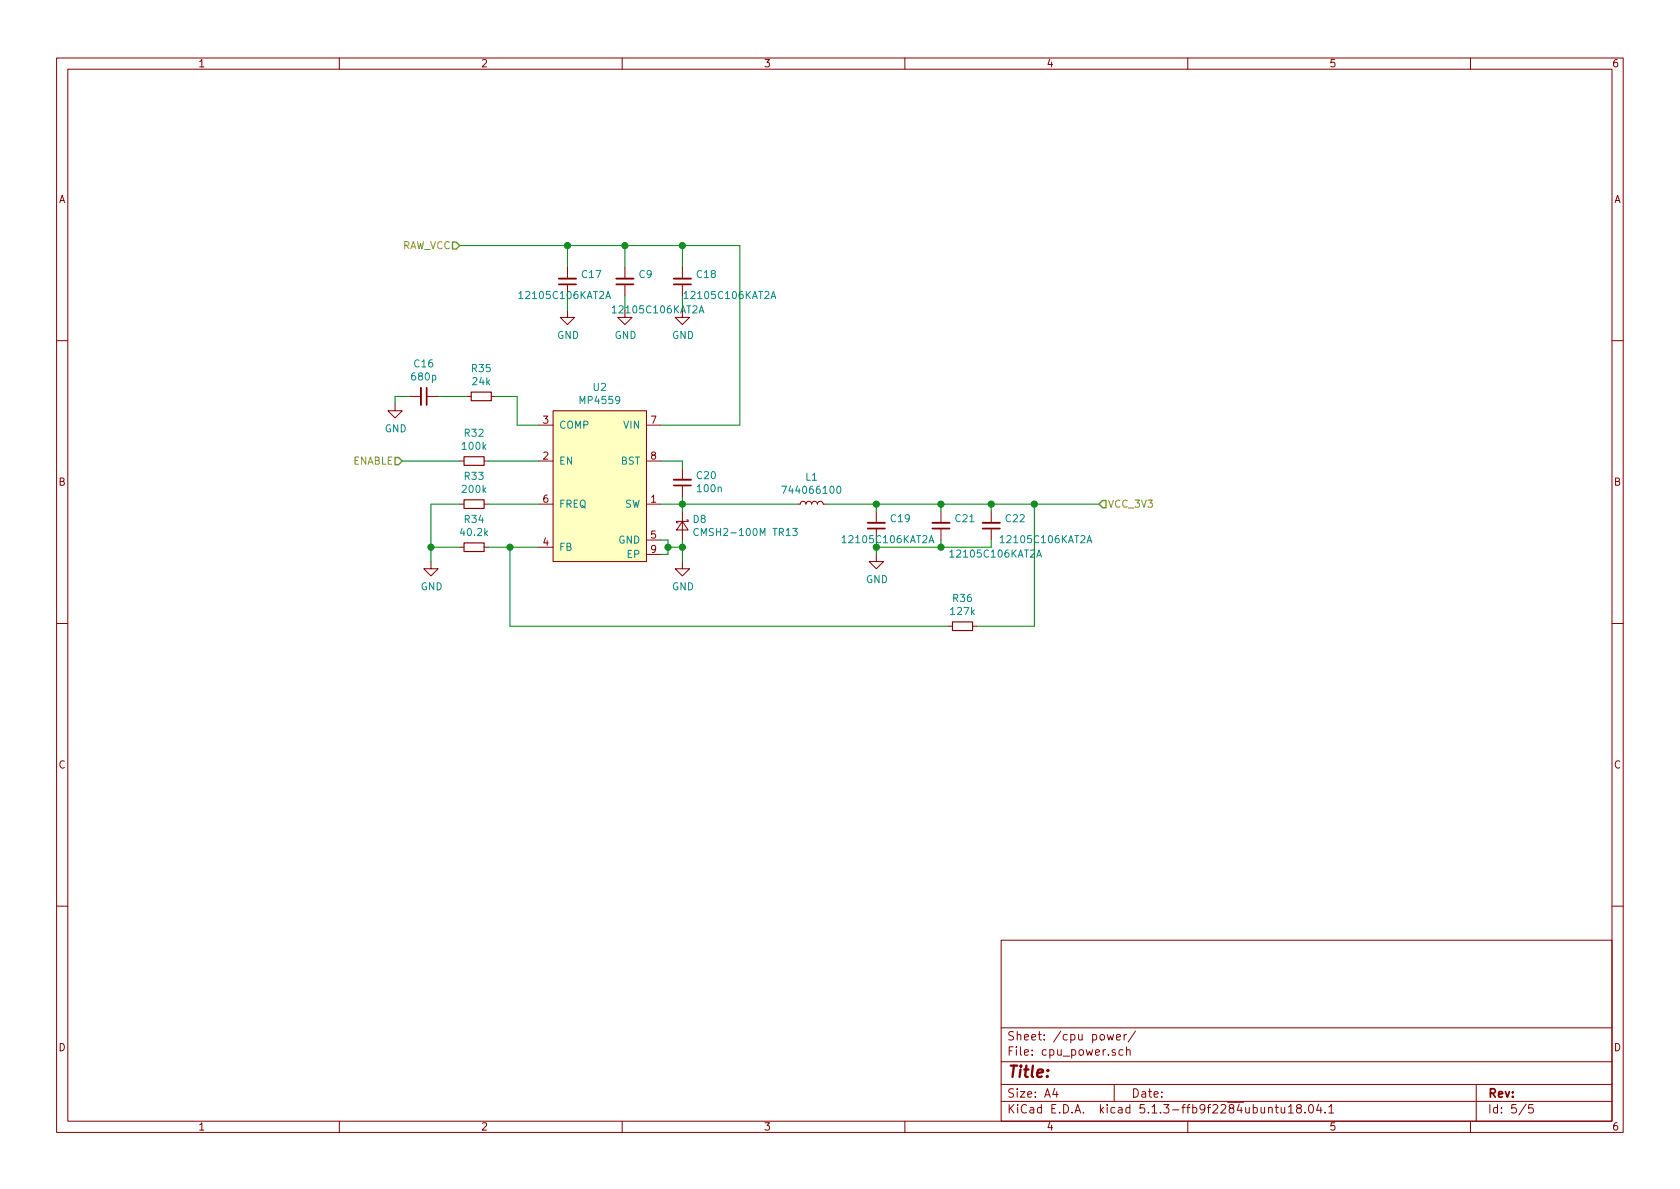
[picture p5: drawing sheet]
EESchema Schematic File Version 4
LIBS:bq76920-cache
EELAYER 26 0
EELAYER END
$Descr A4 11693 8268
encoding utf-8
Sheet 5 5
Title ""
Date ""
Rev ""
Comp ""
Comment1 ""
Comment2 ""
Comment3 ""
Comment4 ""
$EndDescr
$Comp
L bq76920-rescue:MP4559-bq769xx U2
U 1 1
P 3850 2950
F 0 "U2" H 4175 3215 50  0000 C CNN
F 1 "MP4559" H 4175 3124 50  0000 C CNN
F 2 "Package_SO:SOIC-8-1EP_3.9x4.9mm_P1.27mm_EP2.41x3.81mm_ThermalVias" H 3850 2950 50  0001 C CNN
F 3 "" H 3850 2950 50  0001 C CNN
	1    3850 2950
	1    0    0    -1  
$EndComp
$Comp
L Device:R_Small R35
U 1 1
P 3350 2750
F 0 "R35" V 3154 2750 50  0000 C CNN
F 1 "24k" V 3245 2750 50  0000 C CNN
F 2 "Resistor_SMD:R_0805_2012Metric_Pad1.15x1.40mm_HandSolder" H 3350 2750 50  0001 C CNN
F 3 "~" H 3350 2750 50  0001 C CNN
	1    3350 2750
	0    1    1    0   
$EndComp
$Comp
L Device:C_Small C16
U 1 1
P 2950 2750
F 0 "C16" V 2721 2750 50  0000 C CNN
F 1 "680p" V 2812 2750 50  0000 C CNN
F 2 "Capacitor_SMD:C_0805_2012Metric_Pad1.15x1.40mm_HandSolder" H 2950 2750 50  0001 C CNN
F 3 "~" H 2950 2750 50  0001 C CNN
	1    2950 2750
	0    1    1    0   
$EndComp
$Comp
L power:GND #PWR016
U 1 1
P 2750 2800
F 0 "#PWR016" H 2750 2550 50  0001 C CNN
F 1 "GND" H 2755 2627 50  0000 C CNN
F 2 "" H 2750 2800 50  0001 C CNN
F 3 "" H 2750 2800 50  0001 C CNN
	1    2750 2800
	1    0    0    -1  
$EndComp
Wire Wire Line
	2750 2800 2750 2750
Wire Wire Line
	2750 2750 2850 2750
$Comp
L Device:R_Small R32
U 1 1
P 3300 3200
F 0 "R32" V 3104 3200 50  0000 C CNN
F 1 "100k" V 3195 3200 50  0000 C CNN
F 2 "Resistor_SMD:R_0805_2012Metric_Pad1.15x1.40mm_HandSolder" H 3300 3200 50  0001 C CNN
F 3 "~" H 3300 3200 50  0001 C CNN
	1    3300 3200
	0    1    1    0   
$EndComp
$Comp
L Device:R_Small R33
U 1 1
P 3300 3500
F 0 "R33" V 3104 3500 50  0000 C CNN
F 1 "200k" V 3195 3500 50  0000 C CNN
F 2 "Resistor_SMD:R_0805_2012Metric_Pad1.15x1.40mm_HandSolder" H 3300 3500 50  0001 C CNN
F 3 "~" H 3300 3500 50  0001 C CNN
	1    3300 3500
	0    1    1    0   
$EndComp
$Comp
L Device:R_Small R34
U 1 1
P 3300 3800
F 0 "R34" V 3104 3800 50  0000 C CNN
F 1 "40.2k" V 3195 3800 50  0000 C CNN
F 2 "Resistor_SMD:R_0805_2012Metric_Pad1.15x1.40mm_HandSolder" H 3300 3800 50  0001 C CNN
F 3 "~" H 3300 3800 50  0001 C CNN
	1    3300 3800
	0    1    1    0   
$EndComp
Wire Wire Line
	3200 3200 2800 3200
Wire Wire Line
	3400 3200 3750 3200
Wire Wire Line
	3400 3500 3750 3500
Wire Wire Line
	3400 3800 3550 3800
$Comp
L power:GND #PWR017
U 1 1
P 3000 3900
F 0 "#PWR017" H 3000 3650 50  0001 C CNN
F 1 "GND" H 3005 3727 50  0000 C CNN
F 2 "" H 3000 3900 50  0001 C CNN
F 3 "" H 3000 3900 50  0001 C CNN
	1    3000 3900
	1    0    0    -1  
$EndComp
Wire Wire Line
	3000 3900 3000 3800
Wire Wire Line
	3000 3500 3200 3500
Wire Wire Line
	3200 3800 3000 3800
Connection ~ 3000 3800
Wire Wire Line
	3000 3800 3000 3500
Text HLabel 2800 3200 0    50   Input ~ 0
ENABLE
Wire Wire Line
	3750 2950 3600 2950
Wire Wire Line
	3600 2950 3600 2750
Wire Wire Line
	3600 2750 3450 2750
Wire Wire Line
	3250 2750 3050 2750
$Comp
L Device:C_Small C17
U 1 1
P 3950 1950
F 0 "C17" H 3858 1904 50  0000 R CNN
F 1 "12105C106KAT2A" H 4300 2050 50  0000 R CNN
F 2 "Capacitor_SMD:C_1210_3225Metric_Pad1.42x2.65mm_HandSolder" H 3950 1950 50  0001 C CNN
F 3 "~" H 3950 1950 50  0001 C CNN
	1    3950 1950
	-1   0    0    1   
$EndComp
Text HLabel 3200 1700 0    50   Input ~ 0
RAW_VCC
$Comp
L power:GND #PWR021
U 1 1
P 4750 3900
F 0 "#PWR021" H 4750 3650 50  0001 C CNN
F 1 "GND" H 4755 3727 50  0000 C CNN
F 2 "" H 4750 3900 50  0001 C CNN
F 3 "" H 4750 3900 50  0001 C CNN
	1    4750 3900
	1    0    0    -1  
$EndComp
Wire Wire Line
	4750 3800 4750 3900
Wire Wire Line
	5150 1700 5150 2950
Wire Wire Line
	5150 2950 4600 2950
Wire Wire Line
	4750 1850 4750 1700
Connection ~ 4750 1700
Wire Wire Line
	4750 1700 5150 1700
Wire Wire Line
	4350 1850 4350 1700
Wire Wire Line
	3200 1700 3950 1700
Connection ~ 4350 1700
Wire Wire Line
	4350 1700 4750 1700
Wire Wire Line
	3950 1700 3950 1850
Connection ~ 3950 1700
Wire Wire Line
	3950 1700 4350 1700
$Comp
L power:GND #PWR018
U 1 1
P 3950 2150
F 0 "#PWR018" H 3950 1900 50  0001 C CNN
F 1 "GND" H 3955 1977 50  0000 C CNN
F 2 "" H 3950 2150 50  0001 C CNN
F 3 "" H 3950 2150 50  0001 C CNN
	1    3950 2150
	1    0    0    -1  
$EndComp
$Comp
L power:GND #PWR019
U 1 1
P 4350 2150
F 0 "#PWR019" H 4350 1900 50  0001 C CNN
F 1 "GND" H 4355 1977 50  0000 C CNN
F 2 "" H 4350 2150 50  0001 C CNN
F 3 "" H 4350 2150 50  0001 C CNN
	1    4350 2150
	1    0    0    -1  
$EndComp
$Comp
L power:GND #PWR020
U 1 1
P 4750 2150
F 0 "#PWR020" H 4750 1900 50  0001 C CNN
F 1 "GND" H 4755 1977 50  0000 C CNN
F 2 "" H 4750 2150 50  0001 C CNN
F 3 "" H 4750 2150 50  0001 C CNN
	1    4750 2150
	1    0    0    -1  
$EndComp
Wire Wire Line
	4750 2150 4750 2050
Wire Wire Line
	4350 2150 4350 2050
Wire Wire Line
	3950 2150 3950 2050
$Comp
L Device:D_Schottky_Small D8
U 1 1
P 4750 3650
F 0 "D8" V 4704 3718 50  0000 L CNN
F 1 "CMSH2-100M TR13" V 4795 3718 50  0000 L CNN
F 2 "Diode_SMD:D_SMA_Handsoldering" V 4750 3650 50  0001 C CNN
F 3 "~" V 4750 3650 50  0001 C CNN
	1    4750 3650
	0    1    1    0   
$EndComp
$Comp
L Device:C_Small C20
U 1 1
P 4750 3350
F 0 "C20" H 4658 3304 50  0000 R CNN
F 1 "100n" H 4658 3395 50  0000 R CNN
F 2 "Capacitor_SMD:C_0805_2012Metric_Pad1.15x1.40mm_HandSolder" H 4750 3350 50  0001 C CNN
F 3 "~" H 4750 3350 50  0001 C CNN
	1    4750 3350
	-1   0    0    1   
$EndComp
Wire Wire Line
	4600 3200 4750 3200
Wire Wire Line
	4750 3200 4750 3250
Wire Wire Line
	4750 3450 4750 3500
Wire Wire Line
	4600 3500 4750 3500
Connection ~ 4750 3500
Wire Wire Line
	4750 3500 4750 3550
Wire Wire Line
	4750 3750 4750 3800
Connection ~ 4750 3800
$Comp
L Device:L_Small L1
U 1 1
P 5650 3500
F 0 "L1" V 5835 3500 50  0000 C CNN
F 1 "744066100" V 5744 3500 50  0000 C CNN
F 2 "bq76920:744066100" H 5650 3500 50  0001 C CNN
F 3 "~" H 5650 3500 50  0001 C CNN
	1    5650 3500
	0    -1   -1   0   
$EndComp
Wire Wire Line
	6900 3500 6900 3550
Wire Wire Line
	6550 3550 6550 3500
Connection ~ 6550 3500
Wire Wire Line
	6550 3500 6900 3500
Wire Wire Line
	6100 3550 6100 3500
Connection ~ 6100 3500
Wire Wire Line
	6100 3500 6550 3500
$Comp
L power:GND #PWR022
U 1 1
P 6100 3850
F 0 "#PWR022" H 6100 3600 50  0001 C CNN
F 1 "GND" H 6105 3677 50  0000 C CNN
F 2 "" H 6100 3850 50  0001 C CNN
F 3 "" H 6100 3850 50  0001 C CNN
	1    6100 3850
	1    0    0    -1  
$EndComp
Wire Wire Line
	6100 3750 6100 3800
Wire Wire Line
	6100 3800 6550 3800
Wire Wire Line
	6900 3800 6900 3750
Connection ~ 6100 3800
Wire Wire Line
	6100 3800 6100 3850
Wire Wire Line
	6550 3750 6550 3800
Connection ~ 6550 3800
Wire Wire Line
	6550 3800 6900 3800
$Comp
L Device:R_Small R36
U 1 1
P 6700 4350
F 0 "R36" V 6504 4350 50  0000 C CNN
F 1 "127k" V 6595 4350 50  0000 C CNN
F 2 "Resistor_SMD:R_0805_2012Metric_Pad1.15x1.40mm_HandSolder" H 6700 4350 50  0001 C CNN
F 3 "~" H 6700 4350 50  0001 C CNN
	1    6700 4350
	0    1    1    0   
$EndComp
Wire Wire Line
	6800 4350 7200 4350
Wire Wire Line
	7200 4350 7200 3500
Wire Wire Line
	7200 3500 6900 3500
Connection ~ 6900 3500
Wire Wire Line
	6600 4350 3550 4350
Wire Wire Line
	3550 4350 3550 3800
Connection ~ 3550 3800
Wire Wire Line
	3550 3800 3750 3800
Text HLabel 7650 3500 2    50   Input ~ 0
VCC_3V3
Wire Wire Line
	7650 3500 7200 3500
Connection ~ 7200 3500
Wire Wire Line
	4600 3750 4650 3750
Wire Wire Line
	4650 3750 4650 3800
Connection ~ 4650 3800
Wire Wire Line
	4650 3800 4750 3800
Wire Wire Line
	4600 3850 4650 3850
Wire Wire Line
	4650 3850 4650 3800
Wire Wire Line
	5550 3500 4750 3500
Wire Wire Line
	5750 3500 6100 3500
$Comp
L Device:C_Small C9
U 1 1
P 4350 1950
F 0 "C9" H 4258 1904 50  0000 R CNN
F 1 "12105C106KAT2A" H 4450 2150 50  0000 R CNN
F 2 "Capacitor_SMD:C_1210_3225Metric_Pad1.42x2.65mm_HandSolder" H 4350 1950 50  0001 C CNN
F 3 "~" H 4350 1950 50  0001 C CNN
	1    4350 1950
	-1   0    0    1   
$EndComp
$Comp
L Device:C_Small C18
U 1 1
P 4750 1950
F 0 "C18" H 4658 1904 50  0000 R CNN
F 1 "12105C106KAT2A" H 4750 2050 50  0000 R CNN
F 2 "Capacitor_SMD:C_1210_3225Metric_Pad1.42x2.65mm_HandSolder" H 4750 1950 50  0001 C CNN
F 3 "~" H 4750 1950 50  0001 C CNN
	1    4750 1950
	-1   0    0    1   
$EndComp
$Comp
L Device:C_Small C19
U 1 1
P 6100 3650
F 0 "C19" H 6008 3604 50  0000 R CNN
F 1 "12105C106KAT2A" H 6350 3750 50  0000 R CNN
F 2 "Capacitor_SMD:C_1210_3225Metric_Pad1.42x2.65mm_HandSolder" H 6100 3650 50  0001 C CNN
F 3 "~" H 6100 3650 50  0001 C CNN
	1    6100 3650
	-1   0    0    1   
$EndComp
$Comp
L Device:C_Small C21
U 1 1
P 6550 3650
F 0 "C21" H 6458 3604 50  0000 R CNN
F 1 "12105C106KAT2A" H 6500 3850 50  0000 R CNN
F 2 "Capacitor_SMD:C_1210_3225Metric_Pad1.42x2.65mm_HandSolder" H 6550 3650 50  0001 C CNN
F 3 "~" H 6550 3650 50  0001 C CNN
	1    6550 3650
	-1   0    0    1   
$EndComp
$Comp
L Device:C_Small C22
U 1 1
P 6900 3650
F 0 "C22" H 6808 3604 50  0000 R CNN
F 1 "12105C106KAT2A" H 6850 3750 50  0000 R CNN
F 2 "Capacitor_SMD:C_1210_3225Metric_Pad1.42x2.65mm_HandSolder" H 6900 3650 50  0001 C CNN
F 3 "~" H 6900 3650 50  0001 C CNN
	1    6900 3650
	-1   0    0    1   
$EndComp
$EndSCHEMATC
